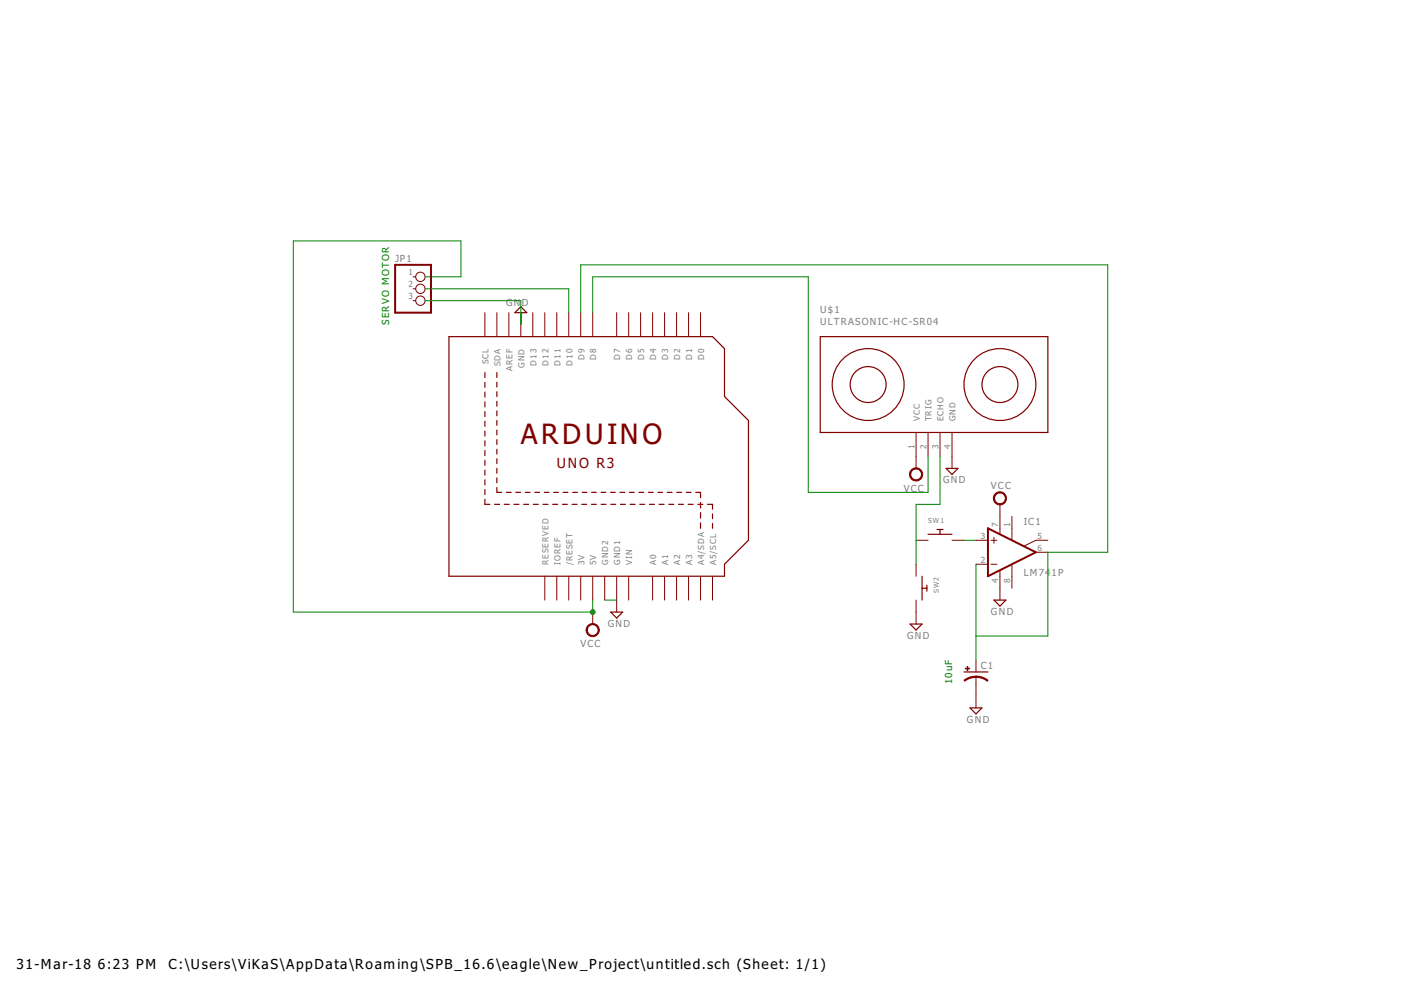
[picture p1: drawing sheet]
<svg xmlns="http://www.w3.org/2000/svg" width="297mm" height="210mm" viewBox="0 0 297 210" stroke-linecap="round" stroke-linejoin="round" font-family="sans-serif">
<g fill="none" stroke="#800000" stroke-width=".25">
<path d="M95.2 71.4h55.9l2.5 2.5v10.2l5.1 5.1v25.4l-5.1 5v2.6h-58.4zM102.8 79v1.1M105.3 79v1M110.4 65l1.3 1.3h-2.5zM173.9 71.4h48.3v20.3h-48.3zM102.8 81.1v1M102.8 83.1v1.1M102.8 85.2v1.1M102.8 87.3v1M102.8 89.3v1.1M102.8 91.4v1.1M102.8 93.5v1"/>
<path d="M102.8 95.5v1.1M102.8 97.6v1.1M102.8 99.7v1M105.3 81v1.1M105.3 83.1v1M105.3 85.1v1M105.3 87.1v1.1M105.3 89.2v1M105.3 91.2v1M105.3 93.2v1M105.3 95.2v1.1M105.3 97.3v1"/>
<path d="M105.3 99.3v1M200.6 99.3h2.5l-1.3 1.3zM102.8 101.7v1.1M102.8 103.8v1.1M102.8 105.9v1h1.1M104.9 106.9h1M105.3 101.3v1.1M105.3 103.4v1h1.1M106.9 106.9h1.1M107.4 104.4h1M109 106.9h1M109.4 104.4h1"/>
<path d="M111 106.9h1.1M111.4 104.4h1M113.1 106.9h1M113.4 104.4h1M115.1 106.9h1.1M115.4 104.4h1M117.2 106.9h1M117.4 104.4h1M119.2 106.9h1.1M119.4 104.4h1M121.3 106.9h1M121.4 104.4h1"/>
<path d="M123.3 106.9h1.1M123.4 104.4h1M125.4 106.9h1M125.4 104.4h1M127.4 106.9h1.1M127.4 104.4h1M129.5 104.4h1M129.5 106.9h1M131.4 104.4h1.1M131.6 106.9h1M133.5 104.4h1M133.6 106.9h1"/>
<path d="M135.5 104.4h1M135.6 106.9h1.1M137.5 104.4h1M137.7 106.9h1M139.5 104.4h1M139.7 106.9h1.1M141.5 104.4h1M141.8 106.9h1.1M143.5 104.4h1M143.8 106.9h1.1M145.5 104.4h1M145.9 106.9h1.1"/>
<path d="M147.5 104.4h1v1.1M148 106.9h1M148.5 106.6v1.1M148.5 108.7v1.2M148.5 110.8v1.2M150 106.9h1.1v1M151.1 109v1M151.1 111v1M196.8 113.3h5M198.7 112.3h1.2M199.3 112.3v1M129.5 129.8h2.5l-1.3 1.2z"/>
<path d="M193 132.3h2.5l-1.3 1.3zM195.5 122.2v5M195.5 124.7h1M196.5 124.1v1.2M210.7 127.2h2.6l-1.3 1.3zM204.4 142.5h5.1M205.7 150.1h2.5l-1.3 1.3z"/>
<circle cx="184.1" cy="81.5" r="7.6"/>
<circle cx="184.1" cy="81.5" r="3.8"/>
<circle cx="212" cy="81.5" r="7.6"/>
<circle cx="212" cy="81.5" r="3.8"/>
</g>
<g fill="none" stroke="#800000" stroke-width=".21">
<path d="M87.6 58.7h.5M87.6 61.2h.5M87.6 63.8h.5M102.8 66.3v5.1M105.3 66.3v5.1M107.9 66.3v5.1M110.4 66.3v5.1M113 66.3v5.1M115.5 66.3v5.1M118 66.3v5.1M120.6 66.3v5.1M123.1 66.3v5.1"/>
<path d="M125.7 66.3v5.1M130.7 66.3v5.1M133.3 66.3v5.1M135.8 66.3v5.1M138.4 66.3v5.1M140.9 66.3v5.1M143.4 66.3v5.1M146 66.3v5.1M148.5 66.3v5.1M194.2 91.7v7.6M196.8 91.7v5.1M199.3 91.7v5.1"/>
<path d="M201.8 91.7v7.6M194.2 119.6v2.6M194.2 114.6h2.6M201.8 114.6h2.6M206.9 114.6h2.6M206.9 119.6h2.6M210.1 114.6h1.3M210.1 119.6h1.3M210.7 113.9v1.3M212 106.9v6.3M214.5 109.5v5M214.5 119.7v5"/>
<path d="M219.6 117.1h2.6M222.2 114.6h-2.6l-2.5 1.2M115.5 122.2v5M118 122.2v5M120.6 122.2v5M123.1 122.2v5M125.7 122.2v5M125.7 129.8v2.5M128.2 122.2v5M130.7 122.2v7.6M133.3 122.2v5M138.4 122.2v5"/>
<path d="M140.9 122.2v5M143.4 122.2v5M146 122.2v5M148.5 122.2v5M151.1 122.2v5M194.2 127.2v5.1M206.9 139.9v2.6M212 121v6.2M206.9 143.5v6.6"/>
<circle cx="89.1" cy="58.7" r=".99"/>
<circle cx="89.1" cy="63.8" r=".99"/>
<circle cx="89.1" cy="61.2" r=".99"/>
</g>
<path d="M83.8 56.2h7.6v10.1h-7.6zM209.5 112l10.1 5.1-10.1 5.1z" fill="none" stroke="#800000" stroke-width=".42"/>
<g fill="#800000" stroke="#800000" stroke-width=".21">
<path d="M206.9 143.3l1.4 .3 1.2 .6-.2 .2-.9-.5-1.5-.3z" fill-rule="evenodd"/>
<path d="M204.4 144.2l1.2-.6 1.3-.2v.2l-1.5 .3-.9 .5z" fill-rule="evenodd"/>
<path d="M124.7 132.6a1.4 1.4 0 0 1 2.2 .3 1.4 1.4 0 0 1-.9 2 1.4 1.4 0 0 1-1.7-1.3h.2a1.15 1.15 0 0 1 1.6-1.1 1.15 1.15 0 0 1 .3 1.9 1.15 1.15 0 0 1-1.8-.5l-.1-.3h-.2z" fill-rule="evenodd"/>
<path d="M193.2 99.6a1.4 1.4 0 0 1 2.2 .3 1.4 1.4 0 0 1-.8 2 1.4 1.4 0 0 1-1.8-1.3h.3a1.15 1.15 0 0 1 1.6-1.1 1.15 1.15 0 0 1 .3 1.9 1.15 1.15 0 0 1-1.9-.5v-.3h-.3z" fill-rule="evenodd"/>
<path d="M211 104.7a1.39 1.39 0 0 1 2.2 .3 1.39 1.39 0 0 1-.8 2 1.39 1.39 0 0 1-1.8-1.3h.3a1.15 1.15 0 0 1 1.6-1.1 1.15 1.15 0 0 1 .3 1.9 1.15 1.15 0 0 1-1.9-.6v-.2h-.3z" fill-rule="evenodd"/>
</g>
<g fill="#800000" stroke="#800000" stroke-width=".21">
<path d="M204.7 141.7h.9v.1h-.9z"/>
<path d="M205.1 141.3h.1v.9h-.1z"/>
</g>
<path d="M90.1 58.7h7.6v-7.6h-35.5v78.7h63.5v-2.6M90.1 61.2h30.5v5.1M90.1 63.8h20.3v5M123.1 66.3v-10.1h111.8v60.9h-12.7v17.8h-15.3M125.7 66.3v-7.6h45.7v45.7h25.4v-7.6M199.3 96.8v10.1h-5.1v12.7M204.4 114.6h2.5M206.9 119.6v20.3M128.2 127.2h2.5" fill="none" stroke="#008000" stroke-width=".21"/>
<circle cx="125.7" cy="129.8" r=".51" fill="#008000" stroke="#008000" stroke-width=".21"/>
<text font-size="7.2" fill="#800000" x="110.4" y="94.2">ARDUINO</text>
<text font-size="3.6" fill="#800000" x="118" y="99.3">UNO R3</text>
<g font-size="3.5">
<text x="3.5" y="205.4">31-Mar-18</text>
<text x="20.7" y="205.4">6:23 PM</text>
<text x="35.8" y="205.4">C:\Users\ViKaS\AppData\Roaming\SPB_16.6\eagle\New_Project\untitled.sch (Sheet: 1/1)</text>
</g>
<g font-size="2.5" fill="#808080">
<text x="83.8" y="55.5">JP1</text>
<text x="107.3" y="64.9">GN</text>
<text x="110.6" y="64.9">D</text>
<text x="173.9" y="66.3">U$1</text>
<text x="173.9" y="68.8">ULTRASONIC-HC-SR04</text>
<text x="191.6" y="104.3">VCC</text>
<text x="199.9" y="102.5">GND</text>
<text x="210.1" y="103.8">VCC</text>
<text x="217.1" y="111.4">IC1</text>
<text x="217.1" y="122.2">LM74</text>
<text x="223" y="122.2">1P</text>
<text x="210.1" y="130.4">GND</text>
<text x="123.1" y="137.3">VCC</text>
<text x="128.8" y="133">GND</text>
<text x="192.3" y="135.5">GND</text>
<text x="207.9" y="141.8">C1</text>
<text x="205" y="153.3">GND</text>
</g>
<g font-size="2.5" fill="#008000">
<text x="82.5" y="68.8" transform="rotate(-90 82.5 68.8)">SERVO MOTOR</text>
<text x="201.8" y="145" transform="rotate(-90 201.8 145)">10uF</text>
</g>
<g font-size="2.1" fill="#808080">
<text x="86.6" y="58.3">1</text>
<text x="86.6" y="60.9">2</text>
<text x="86.6" y="63.4">3</text>
<text x="103.6" y="77.3" transform="rotate(-90 103.6 77.3)">SCL</text>
<text x="106.1" y="77.7" transform="rotate(-90 106.1 77.7)">SDA</text>
<text x="113.7" y="77.5" transform="rotate(-90 113.7 77.5)">D13</text>
<text x="116.3" y="77.5" transform="rotate(-90 116.3 77.5)">D12</text>
<text x="118.8" y="77.5" transform="rotate(-90 118.8 77.5)">D11</text>
<text x="121.4" y="77.5" transform="rotate(-90 121.4 77.5)">D10</text>
<text x="123.9" y="76.3" transform="rotate(-90 123.9 76.3)">D9</text>
<text x="126.4" y="76.3" transform="rotate(-90 126.4 76.3)">D8</text>
<text x="131.5" y="76.3" transform="rotate(-90 131.5 76.3)">D7</text>
<text x="134" y="76.3" transform="rotate(-90 134 76.3)">D6</text>
<text x="136.6" y="76.3" transform="rotate(-90 136.6 76.3)">D5</text>
<text x="139.1" y="76.3" transform="rotate(-90 139.1 76.3)">D4</text>
<text x="141.7" y="76.3" transform="rotate(-90 141.7 76.3)">D3</text>
<text x="144.2" y="76.3" transform="rotate(-90 144.2 76.3)">D2</text>
<text x="146.7" y="76.3" transform="rotate(-90 146.7 76.3)">D1</text>
<text x="149.3" y="76.3" transform="rotate(-90 149.3 76.3)">D0</text>
<text x="108.7" y="78.7" transform="rotate(-90 108.7 78.7)">AREF</text>
<text x="111.2" y="78" transform="rotate(-90 111.2 78)">GND</text>
<text x="195" y="89.4" transform="rotate(-90 195 89.4)">VCC</text>
<text x="197.5" y="89.4" transform="rotate(-90 197.5 89.4)">TRIG</text>
<text x="200.1" y="89.4" transform="rotate(-90 200.1 89.4)">ECHO</text>
<text x="202.6" y="89.4" transform="rotate(-90 202.6 89.4)">GND</text>
<text x="193.9" y="95.2" transform="rotate(-90 193.9 95.2)">1</text>
<text x="196.4" y="95.2" transform="rotate(-90 196.4 95.2)">2</text>
<text x="199" y="95.2" transform="rotate(-90 199 95.2)">3</text>
<text x="201.5" y="95.2" transform="rotate(-90 201.5 95.2)">4</text>
<text x="211.6" y="111.7" transform="rotate(-90 211.6 111.7)">7</text>
<text x="214.2" y="111.7" transform="rotate(-90 214.2 111.7)">1</text>
<text x="116.3" y="119.8" transform="rotate(-90 116.3 119.8)">RESERVED</text>
<text x="118.8" y="119.8" transform="rotate(-90 118.8 119.8)">IOREF</text>
<text x="121.4" y="119.8" transform="rotate(-90 121.4 119.8)">/RESET</text>
<text x="123.9" y="119.8" transform="rotate(-90 123.9 119.8)">3V</text>
<text x="126.4" y="119.8" transform="rotate(-90 126.4 119.8)">5V</text>
<text x="129" y="119.8" transform="rotate(-90 129 119.8)">GND2</text>
<text x="131.5" y="119.8" transform="rotate(-90 131.5 119.8)">GND1</text>
<text x="134" y="119.8" transform="rotate(-90 134 119.8)">VIN</text>
<text x="139.1" y="119.8" transform="rotate(-90 139.1 119.8)">A0</text>
<text x="141.7" y="119.8" transform="rotate(-90 141.7 119.8)">A1</text>
<text x="144.2" y="119.8" transform="rotate(-90 144.2 119.8)">A2</text>
<text x="146.7" y="119.8" transform="rotate(-90 146.7 119.8)">A3</text>
<text x="149.3" y="119.8" transform="rotate(-90 149.3 119.8)">A4/SDA</text>
<text x="151.8" y="119.8" transform="rotate(-90 151.8 119.8)">A5/SCL</text>
<text x="207.9" y="119.3">2</text>
<text x="207.9" y="114.2">3</text>
<text x="220" y="114.2">5</text>
<text x="220" y="116.7">6</text>
<text x="211.6" y="123.7" transform="rotate(-90 211.6 123.7)">4</text>
<text x="214.2" y="123.7" transform="rotate(-90 214.2 123.7)">8</text>
</g>
<g font-size="1.8" fill="#808080">
<text x="196.8" y="111">SW1</text>
<text x="199.1" y="125.7" transform="rotate(-90 199.1 125.7)">SW2</text>
</g>
</svg>
